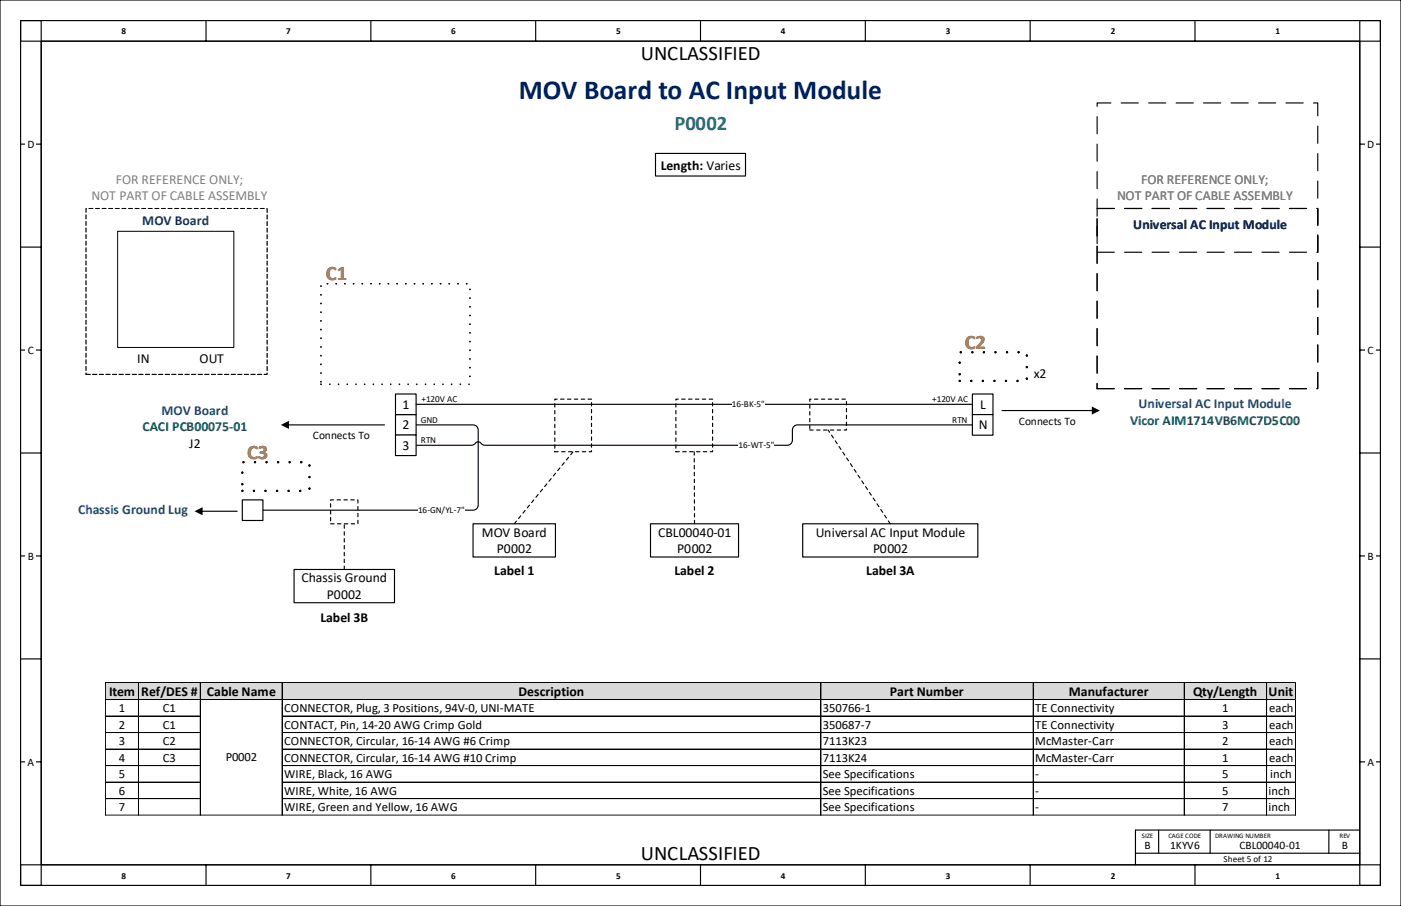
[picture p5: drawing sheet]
<svg xmlns="http://www.w3.org/2000/svg" width="432mm" height="279mm" viewBox="0 0 432 279" stroke-linecap="round" stroke-linejoin="round" font-family="sans-serif">
<g fill="none" stroke="#000" stroke-width=".35">
<path d="M6.3 6.4h6.4v266.6h-6.4zM6.3 6.4h419.1v6.3h-419.1zM12.7 12.7h406.4v254h-406.4zM63.5 6.4v6.3M114.3 6.4v6.3M165.1 6.4v6.3M215.9 6.4v6.3M266.7 6.4v6.3M317.5 6.4v6.3M368.3 6.4v6.3M419.1 6.4h6.3v266.6h-6.3zM6.3 44.4h6.4"/>
<path d="M419.1 44.4h6.3M6.3 76.2h6.4M419.1 76.2h6.3M6.3 107.9h6.4M419.1 107.9h6.3M6.3 139.7h6.4M419.1 139.7h6.3M6.3 171.4h6.4M419.1 171.4h6.3M6.3 203.2h6.4M419.1 203.2h6.3M6.3 234.9h6.4"/>
<path d="M419.1 234.9h6.3M357.1 256v7.1M373 256v7.1M409.6 256v7.1M419 256h-69v10.7M6.3 266.7h419.1v6.3h-419.1zM63.5 266.7v6.3M114.3 266.7v6.3M165.1 266.7v6.3M215.9 266.7v6.3M266.7 266.7v6.3M317.5 266.7v6.3"/>
<path d="M350 263.1h69.1M368.3 266.7v6.3"/>
</g>
<g fill="#fff">
<path d="M7.9 233.4h3.2v3.2h-3.2z" fill-rule="evenodd"/>
<path d="M7.9 169.9h3.2v3.2h-3.2z" fill-rule="evenodd"/>
<path d="M7.9 106.3h3.2v3.2h-3.2z" fill-rule="evenodd"/>
<path d="M7.9 42.9h3.2v3.2h-3.2z" fill-rule="evenodd"/>
<path d="M420.7 233.4h3.2v3.2h-3.2z" fill-rule="evenodd"/>
<path d="M420.7 169.9h3.2v3.2h-3.2z" fill-rule="evenodd"/>
<path d="M420.7 106.3h3.2v3.2h-3.2z" fill-rule="evenodd"/>
<path d="M420.7 42.9h3.2v3.2h-3.2z" fill-rule="evenodd"/>
</g>
<path d="M0 0h431.8v279.4h-431.8zM202 47.3h27.8v7h-27.8z" fill="none" stroke="#000" stroke-width=".35"/>
<path d="M121.9 127.9h6.3v6.3h-6.3z" fill-rule="evenodd" fill="#fff"/>
<path d="M121.9 127.9h6.3v6.3h-6.3z" fill="none" stroke="#000" stroke-width=".35"/>
<path d="M121.9 121.5h6.3v6.4h-6.3z" fill-rule="evenodd" fill="#fff"/>
<path d="M121.9 121.5h6.3v6.4h-6.3z" fill="none" stroke="#000" stroke-width=".35"/>
<path d="M299.7 121.5h6.3v6.4h-6.3z" fill-rule="evenodd" fill="#fff"/>
<path d="M299.7 121.5h6.3v6.4h-6.3z" fill="none" stroke="#000" stroke-width=".35"/>
<path d="M299.7 127.9h6.3v6.3h-6.3z" fill-rule="evenodd" fill="#fff"/>
<path d="M299.7 127.9h6.3v6.3h-6.3zM299.7 131h-53.9a1.59 1.59 0 0 0-1.6 1.6v3.1a1.59 1.59 0 0 1-1.6 1.6h-93.1l-.7-.1a1.51 1.51 0 0 0-2.3-.5l-.5 .5-.7 .1h-17.1" fill="none" stroke="#000" stroke-width=".35"/>
<path d="M227.6 135.6h11v3.4h-11z" fill-rule="evenodd" fill="#fff"/>
<path d="M128.2 124.7h171.5" fill="none" stroke="#000" stroke-width=".35"/>
<path d="M225.5 123h10.1v3.4h-10.1z" fill-rule="evenodd" fill="#fff"/>
<path d="M88.7 131h29.8M308.8 126.6h28M200.5 161.5h27.1v10.3h-27.1zM247.4 161.5h54v10.3h-54z" fill="none" stroke="#000" stroke-width=".35"/>
<path d="M171 123.1h11.3v16.2h-11.3zM208.3 123.1h11.3v16.2h-11.3zM249.6 123.1h11.3v9.5h-11.3zM158.5 161.5l18.2-22.2M214.1 161.5l-.1-22.2M274.4 161.5l-19.2-28.9" fill="none" stroke="#000" stroke-width=".35" stroke-dasharray="1.1 1.1"/>
<path d="M86.6 131l2.5-1.2v2.5zM336.5 125.4l2.5 1.2-2.5 1.3z" fill="#000"/>
<path d="M26.5 64.3h55.8v51.1h-55.8z" fill-rule="evenodd" fill="#fff"/>
<path d="M26.5 64.3h55.8v51.1h-55.8z" fill="none" stroke="#000" stroke-width=".31" stroke-dasharray="1.3 .8"/>
<path d="M36.3 71.3h35.8v35.8h-35.8z" fill-rule="evenodd" fill="#fff"/>
<path d="M36.3 71.3h35.8v35.8h-35.8z" fill="none" stroke="#000" stroke-width=".31"/>
<path d="M26.5 64.3h55.8v51.1h-55.8z" fill-rule="evenodd" fill="#fff"/>
<path d="M26.5 64.3h55.8v51.1h-55.8z" fill="none" stroke="#000" stroke-width=".31" stroke-dasharray="1.3 .8"/>
<path d="M36.3 71.3h35.8v35.8h-35.8z" fill-rule="evenodd" fill="#fff"/>
<path d="M36.3 71.3h35.8v35.8h-35.8z" fill="none" stroke="#000" stroke-width=".31"/>
<path d="M145.8 161.5h25.4v10.3h-25.4z" fill="none" stroke="#000" stroke-width=".35"/>
<path d="M338.1 31.8h68v46h-68zM338.1 64.3h68v55.6h-68z" fill="none" stroke="#000" stroke-width=".35" stroke-dasharray="5.3 3.2"/>
<path d="M295.8 108.6h20.7v8.9h-20.7z" fill="none" stroke="#000" stroke-width=".71" stroke-dasharray="0 3.5"/>
<path d="M99 87.5h45.8v31h-45.8z" fill-rule="evenodd" fill="#fff"/>
<path d="M99 87.5h45.8v31h-45.8z" fill="none" stroke="#000" stroke-width=".53" stroke-dasharray="0 2.6"/>
<path d="M99 87.5h45.8v31h-45.8z" fill-rule="evenodd" fill="#fff"/>
<path d="M99 87.5h45.8v31h-45.8z" fill="none" stroke="#000" stroke-width=".53" stroke-dasharray="0 2.6"/>
<path d="M121.9 134.1h6.3v6.4h-6.3z" fill-rule="evenodd" fill="#fff"/>
<path d="M121.9 134.1h6.3v6.4h-6.3z" fill="none" stroke="#000" stroke-width=".35"/>
<path d="M74.7 154.2h6.3v6.3h-6.3z" fill-rule="evenodd" fill="#fff"/>
<path d="M128.2 131h17.6a1.59 1.59 0 0 1 1.6 1.6v23.1a1.59 1.59 0 0 1-1.6 1.6h-64.8M74.7 154.2h6.3v6.3h-6.3z" fill="none" stroke="#000" stroke-width=".35"/>
<path d="M128.8 155.6h14.4v3.5h-14.4z" fill-rule="evenodd" fill="#fff"/>
<path d="M62.1 157.7h11M90.6 175.6h31v10.3h-31z" fill="none" stroke="#000" stroke-width=".35"/>
<path d="M101.9 154.2h8.4v7.3h-8.4zM106.1 175.6v-14.1" fill="none" stroke="#000" stroke-width=".35" stroke-dasharray="1.1 1.1"/>
<path d="M60 157.7l2.5-1.3v2.5z" fill="#000"/>
<path d="M74.7 142.5h20.7v8.9h-20.7z" fill="none" stroke="#000" stroke-width=".71" stroke-dasharray="0 3.5"/>
<path d="M32.5 210.5h366.9v5.3h-366.9z" fill-rule="evenodd" fill="#d9d9d9"/>
<g fill="#fff">
<path d="M86.8 215.6h166.3v5.3h-166.3z" fill-rule="evenodd"/>
<path d="M86.8 220.7h166.3v5.3h-166.3z" fill-rule="evenodd"/>
<path d="M86.8 225.8h166.3v5.3h-166.3z" fill-rule="evenodd"/>
<path d="M86.8 230.9h166.3v5.3h-166.3z" fill-rule="evenodd"/>
<path d="M86.8 236h166.3v5.3h-166.3z" fill-rule="evenodd"/>
<path d="M86.8 241.1h166.3v5.3h-166.3z" fill-rule="evenodd"/>
<path d="M86.8 246.2h166.3v5.3h-166.3z" fill-rule="evenodd"/>
<path d="M86.8 251.3h166.3v.2h-166.3z" fill-rule="evenodd"/>
</g>
<g fill="none" stroke="#000" stroke-width=".31">
<path d="M32.5 210.4v41.1M32.5 210.4h366.9M32.5 215.7h366.9M42.7 210.5v41M61.7 210.5v41M86.9 210.5v41M253 210.5v41M318.4 210.5v41M365 210.4v41.1M390.4 210.5v41M399.4 210.5v41M32.5 220.8h29.3"/>
<path d="M32.5 225.9h29.3M32.5 231h29.3M32.5 236.1h29.3M87 220.8h312.4M87 225.9h312.4M87 231h312.4M87 236.1h312.4M32.5 241.2h29.3M32.5 246.3h29.3M32.5 251.4h366.9M87 241.2h312.4M87 246.3h312.4"/>
</g>
<text font-size="8.5" fill="#002060" x="159.9" y="30.5">MOV Board to AC Input Module</text>
<text font-size="6.4" x="197.6" y="18.6">UNCLASSIFIED</text>
<text font-size="6.4" fill="#ea700d" x="100.4" y="86.5">C1</text>
<text font-size="6.3" fill="#0070c0" x="207.9" y="40">P0002</text>
<g font-size="6.3" fill="#ea700d">
<text x="297.3" y="107.6">C2</text>
<text x="76.1" y="141.5">C3</text>
</g>
<text font-size="6.3" x="197.6" y="265.2">UNCLASSIFIED</text>
<g font-size="4.2">
<text x="203.6" y="52.6">Length: Varies</text>
<text x="42.3" y="111.9">IN</text>
<text x="61.5" y="111.9">OUT</text>
<text x="318.6" y="116.5">x2</text>
<text x="124.1" y="126">1</text>
<text x="302.1" y="126">L</text>
<text x="124.1" y="132.4">2</text>
<text x="301.6" y="132.4">N</text>
<text x="58.3" y="138">J2</text>
<text x="124.1" y="138.7">3</text>
<text x="148.5" y="165.5">MOV Board</text>
<text x="202.8" y="165.5">CBL00040-01</text>
<text x="251.4" y="165.5">Universal AC Input Module</text>
<text x="153.2" y="170.6">P0002</text>
<text x="208.8" y="170.6">P0002</text>
<text x="269.1" y="170.6">P0002</text>
<text x="92.9" y="179.6">Chassis Ground</text>
<text x="152.3" y="177.3">Label 1</text>
<text x="207.8" y="177.3">Label 2</text>
<text x="267" y="177.3">Label 3A</text>
<text x="100.8" y="184.7">P0002</text>
<text x="98.7" y="191.7">Label 3B</text>
<text x="33.6" y="214.6">Item</text>
<text x="43.5" y="214.6">Ref/DES #</text>
<text x="63.8" y="214.6">Cable Name</text>
<text x="159.8" y="214.6">Description</text>
<text x="274.3" y="214.6">Part Number</text>
<text x="329.4" y="214.6">Manufacturer</text>
<text x="367.7" y="214.8">Qty/Length</text>
<text x="391" y="214.8">Unit</text>
</g>
<g font-size="4.2" fill="#7f7f7f">
<text x="35.7" y="56.7">FOR REFERENCE ONLY;</text>
<text x="351.7" y="56.7">FOR REFERENCE ONLY;</text>
<text x="28.2" y="61.8">NOT PART OF CABLE ASSEMBLY</text>
<text x="344.3" y="61.8">NOT PART OF CABLE ASSEMBLY</text>
</g>
<g font-size="4.2" fill="#17355d">
<text x="43.9" y="69.5">MOV Board</text>
<text x="349.3" y="70.7">Universal AC Input Module</text>
</g>
<g font-size="4.2" fill="#1f477d">
<text x="350.9" y="125.9">Universal AC Input Module</text>
<text x="49.8" y="127.9">MOV Board</text>
<text x="24" y="158.5">Chassis Ground Lug</text>
</g>
<g font-size="4.2" fill="#006f32">
<text x="348.3" y="131">Vicor AIM1714VB6MC7D5C00</text>
<text x="43.9" y="133">CACI PCB00075-01</text>
</g>
<g font-size="3.9">
<text x="36.6" y="219.7">1</text>
<text x="50.2" y="219.7">C1</text>
<text x="87.6" y="219.7">CONNECTOR, Plug, 3 Positions, 94V-0, UNI-MATE</text>
<text x="253.6" y="219.7">350766-1</text>
<text x="319.1" y="219.7">TE Connectivity</text>
<text x="376.7" y="219.7">1</text>
<text x="391.2" y="219.7">each</text>
<text x="36.6" y="224.8">2</text>
<text x="50.2" y="224.8">C1</text>
<text x="87.6" y="224.8">CONTACT, Pin, 14-20 AWG Crimp Gold</text>
<text x="253.6" y="224.8">350687-7</text>
<text x="319.1" y="224.8">TE Connectivity</text>
<text x="376.7" y="224.8">3</text>
<text x="391.2" y="224.8">each</text>
<text x="36.6" y="229.9">3</text>
<text x="50.2" y="229.9">C2</text>
<text x="87.6" y="229.9">CONNECTOR, Circular, 16-14 AWG #6 Crimp</text>
<text x="253.6" y="229.9">7113K23</text>
<text x="319.1" y="229.9">McMaster-Carr</text>
<text x="376.7" y="229.9">2</text>
<text x="391.2" y="229.9">each</text>
<text x="36.6" y="235">4</text>
<text x="50.2" y="235">C3</text>
<text x="69.6" y="234.8">P0002</text>
<text x="87.6" y="235">CONNECTOR, Circular, 16-14 AWG #10 Crimp</text>
<text x="253.6" y="235">7113K24</text>
<text x="319.1" y="235">McMaster-Carr</text>
<text x="376.7" y="235">1</text>
<text x="391.2" y="235">each</text>
<text x="36.6" y="240.1">5</text>
<text x="36.6" y="245.1">6</text>
<text x="87.6" y="240.1">WIRE, Black, 16 AWG</text>
<text x="87.6" y="245.1">WIRE, White, 16 AWG</text>
<text x="253.6" y="240.1">See Specifications</text>
<text x="253.6" y="245.1">See Specifications</text>
<text x="319.1" y="240.1">-</text>
<text x="319.1" y="245.1">-</text>
<text x="376.7" y="240.1">5</text>
<text x="376.7" y="245.1">5</text>
<text x="391" y="245.1">inch</text>
<text x="391.5" y="240.1">inch</text>
<text x="36.6" y="250.2">7</text>
<text x="87.6" y="250.2">WIRE, Green and Yellow, 16 AWG</text>
<text x="253.6" y="250.2">See Specifications</text>
<text x="319.1" y="250.2">-</text>
<text x="376.7" y="250.2">7</text>
<text x="391" y="250.2">inch</text>
</g>
<g font-size="3.5">
<text x="8.4" y="45.6">D</text>
<text x="421.4" y="45.6">D</text>
<text x="8.6" y="109.1">C</text>
<text x="421.5" y="109.1">C</text>
<text x="314" y="130.9">Connects To</text>
<text x="96.4" y="135.4">Connects To</text>
<text x="8.6" y="172.7">B</text>
<text x="421.5" y="172.7">B</text>
<text x="8.5" y="236.1">A</text>
<text x="421.4" y="236.1">A</text>
<text x="352.7" y="261.9">B</text>
<text x="360.6" y="261.9">1KYV6</text>
<text x="382" y="261.9">CBL00040-01</text>
<text x="413.5" y="261.9">B</text>
</g>
<g font-size="2.8">
<text x="37.4" y="10.5">8</text>
<text x="88.2" y="10.5">7</text>
<text x="139" y="10.5">6</text>
<text x="189.9" y="10.5">5</text>
<text x="240.7" y="10.5">4</text>
<text x="291.5" y="10.5">3</text>
<text x="342.3" y="10.5">2</text>
<text x="393.2" y="10.5">1</text>
<text x="129.9" y="124">+120V AC</text>
<text x="225.6" y="125.6">16-BK-5&quot;</text>
<text x="287.3" y="124">+120V AC</text>
<text x="129.7" y="130.4">GND</text>
<text x="293.5" y="130.4">RTN</text>
<text x="129.7" y="136.7">RTN</text>
<text x="227.6" y="138.3">16-WT-5&quot;</text>
<text x="128.8" y="158.3">16-GN/YL-7&quot;</text>
<text x="377.1" y="265.9">Sheet 5 of 12</text>
<text x="37.4" y="271">8</text>
<text x="88.2" y="271">7</text>
<text x="139" y="271">6</text>
<text x="189.9" y="271">5</text>
<text x="240.7" y="271">4</text>
<text x="291.5" y="271">3</text>
<text x="342.3" y="271">2</text>
<text x="393.2" y="271">1</text>
</g>
<g font-size="2.1">
<text x="351.9" y="258.4">SIZE</text>
<text x="360.2" y="258.4">CAGE CODE</text>
<text x="374.5" y="258.4">DRAWING NUMBER</text>
<text x="412.8" y="258.4">REV</text>
</g>
</svg>
